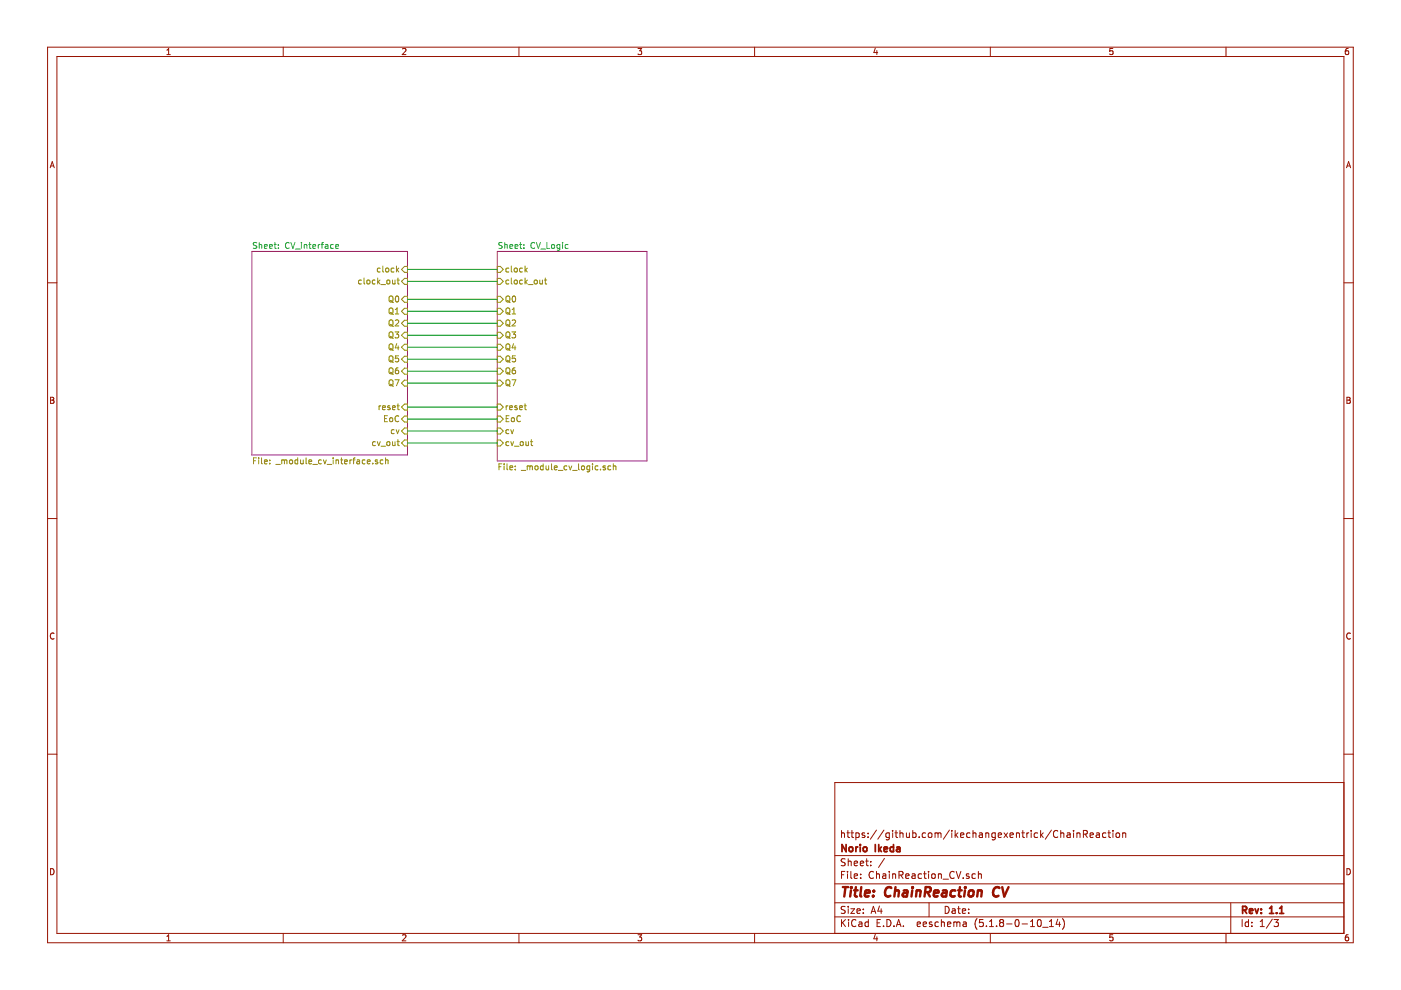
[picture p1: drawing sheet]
EESchema Schematic File Version 4
EELAYER 30 0
EELAYER END
$Descr A4 11693 8268
encoding utf-8
Sheet 1 3
Title "ChainReaction CV"
Date ""
Rev "1.1"
Comp "Norio Ikeda"
Comment1 "https://github.com/ikechangexentrick/ChainReaction"
Comment2 ""
Comment3 ""
Comment4 ""
$EndDescr
$Sheet
S 2100 2100 1300 1700
U 62DB6940
F0 "CV_interface" 50
F1 "_module_cv_interface.sch" 50
F2 "clock" I R 3400 2250 50 
F3 "Q1" I R 3400 2600 50 
F4 "Q0" I R 3400 2500 50 
F5 "Q2" I R 3400 2700 50 
F6 "Q3" I R 3400 2800 50 
F7 "Q4" I R 3400 2900 50 
F8 "Q5" I R 3400 3000 50 
F9 "Q6" I R 3400 3100 50 
F10 "Q7" I R 3400 3200 50 
F11 "reset" I R 3400 3400 50 
F12 "clock_out" I R 3400 2350 50 
F13 "EoC" I R 3400 3500 50 
F14 "cv_out" I R 3400 3700 50 
F15 "cv" I R 3400 3600 50 
$EndSheet
$Sheet
S 4150 2100 1250 1750
U 62DBAF4C
F0 "CV_Logic" 50
F1 "_module_cv_logic.sch" 50
F2 "clock" I L 4150 2250 50 
F3 "Q1" I L 4150 2600 50 
F4 "Q0" I L 4150 2500 50 
F5 "Q2" I L 4150 2700 50 
F6 "Q3" I L 4150 2800 50 
F7 "Q4" I L 4150 2900 50 
F8 "Q5" I L 4150 3000 50 
F9 "Q6" I L 4150 3100 50 
F10 "Q7" I L 4150 3200 50 
F11 "reset" I L 4150 3400 50 
F12 "clock_out" I L 4150 2350 50 
F13 "EoC" I L 4150 3500 50 
F14 "cv_out" I L 4150 3700 50 
F15 "cv" I L 4150 3600 50 
$EndSheet
Wire Wire Line
	3400 2250 4150 2250
Wire Wire Line
	4150 2350 3400 2350
Wire Wire Line
	3400 2500 4150 2500
Wire Wire Line
	4150 2600 3400 2600
Wire Wire Line
	3400 2700 4150 2700
Wire Wire Line
	4150 2800 3400 2800
Wire Wire Line
	3400 2900 4150 2900
Wire Wire Line
	4150 3000 3400 3000
Wire Wire Line
	3400 3100 4150 3100
Wire Wire Line
	4150 3200 3400 3200
Wire Wire Line
	3400 3400 4150 3400
Wire Wire Line
	3400 3500 4150 3500
Wire Wire Line
	3400 3600 4150 3600
Wire Wire Line
	4150 3700 3400 3700
$EndSCHEMATC
